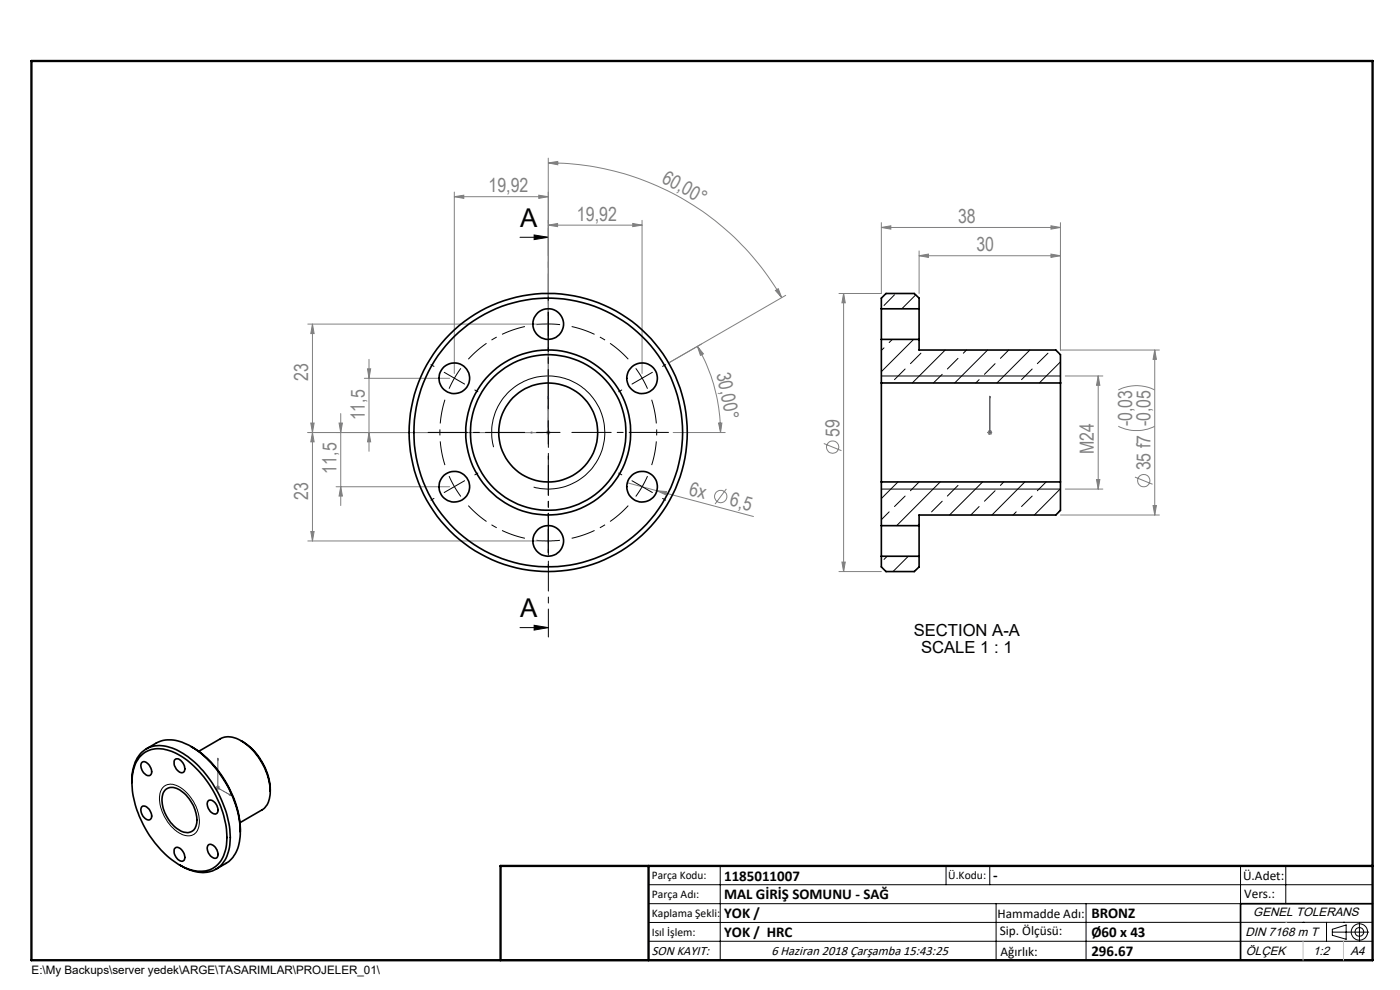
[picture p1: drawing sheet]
<svg xmlns="http://www.w3.org/2000/svg" width="297mm" height="210mm" viewBox="0 0 297 210" stroke-linecap="round" stroke-linejoin="round" font-family="sans-serif">
<g fill="none" stroke="#808080" stroke-width=".21">
<path d="M116.3 34.6l2-.4v.8zM116.3 34.6a57.1 57.1 0 0 1 49.5 28.5M116.3 33.5v57.2M96.4 41.7l2-.3v.7zM96.4 40.7v38.5M96.4 41.7h19.9M114.3 41.4l2 .3-2 .4zM116.3 47.8l2-.4v.7zM116.3 47.8h19.9M134.2 47.4l2 .4-2 .3zM136.2 46.7v32.5M187 48.3l2-.4v.7z"/>
<path d="M187 47.2v15.1h-9M187 48.3h38M195 54.2l2-.3v.7zM195 53.2v9.1M195 54.2h30M223 53.9l2 .3-2 .4zM223 47.9l2 .4-2 .3zM225 47.2v27.1h21M65.3 68.7h50M66.3 68.7l.3 2.1h-.7zM66.3 68.7v46.1M78 78.2h.6l-.3 2z"/>
<path d="M78.3 76.2v19.5M148 73.5l1.2 1.6-.6 .3zM148 73.5a37.2 37.2 0 0 1 4.9 18.2M164.5 61.6l.6-.4 .7 1.9zM166.7 62.6l-24.6 14.3 6.7-3.9M179 62.3l.3 1.9h-.7zM179 62.3v58.9M226 79.8h8M233 79.8v23.9M233 79.8l.3 1.9h-.7zM245 74.3v34.9M245 74.3l.3 1.9h-.7z"/>
<path d="M65.3 91.7h50M65.9 89.7h.7l-.3 2zM66.3 91.7l.3 2h-.7zM71.9 89.7h.7l-.3 2zM72.3 87.7v19.5M77.3 80.2h18.1M78.3 91.7l.3 2h-.6zM115.8 91.7h1M116 91.4l.7 .7M116.3 91.3v.9M116.7 91.4l-.7 .7M142.8 91.7h11"/>
<path d="M152.4 89.7h.7l-.2 2zM174.8 94.1l3.7 1.5M209.5 91.7h1M209.6 91.4l.7 .7M210 91.3v.9M210.3 91.4l-.7 .7M237.2 90.4a8.6 8.6 0 0 0 7.8 0M237.2 82.7a8.6 8.6 0 0 1 7.8 0M65.3 114.8h50M65.9 112.7h.7l-.3 2.1zM71.3 103.2h24.1M72.3 103.2l.3 2h-.7z"/>
<path d="M133.1 102.4l6.2 1.7M139.3 104.1l2.1 .2-.2 .6zM139.3 104.1l20.5 5.5M154.1 103.7l-2.4 3.2M178.6 119.2h.7l-.3 2zM225 109.2h21M226 103.7h8M232.6 101.7h.7l-.3 2zM240.8 101.2l3.7 1.5M244.6 107.2h.7l-.3 2zM178 121.2h9M45.7 167.1h1"/>
<path d="M45.9 166.8l.7 .7M46.2 166.6v1M46.6 166.8l-.7 .7"/>
<circle cx="176.6" cy="94.8" r="1.29"/>
<circle cx="152.9" cy="105.3" r="1.31"/>
<circle cx="242.6" cy="101.9" r="1.31"/>
</g>
<g fill="none" stroke="#000" stroke-width=".21">
<path d="M110.3 50.3h6M113.3 49.8l3 .5-3 .5zM187 79.8h38M104.7 94.9a12 12 0 0 1 10.5-15.1 12 12 0 0 1 13 12.9 12 12 0 0 1-15 10.6M113.8 114.6l1.9 .2 3.1-.2M116.3 112.2v5.1M187 103.7h38M110.3 133.1h6M113.3 132.6l3 .5-3 .6zM34.8 166.8a3.2 3.2 0 0 1 4 .6 8.6 8.6 0 0 1 3.3 8.2 2.39 2.39 0 0 1-3.8 1.2 8.8 8.8 0 0 1-4.3-8.7l.4-.9zM137.6 187.7h153.6M137.6 191.7h153.6"/>
<path d="M137.6 199.7h153.6M152.8 183.7v20M200.7 183.7v4M210 183.7v4M211.3 191.7v12M230.4 191.7v12M263.2 183.7v20M272.8 183.7v8M276.4 195.6h.1M281.4 195.6v4.1M282.6 197.7h7.8M282.6 197.1l3-.9v3l-3-.8z"/>
<path d="M285 195.6h.1M288.4 195.8v3.8M291.2 195.6l-153.6 .1"/>
<circle cx="288.4" cy="197.7" r="1.74"/>
<circle cx="288.4" cy="197.7" r=".93"/>
</g>
<path d="M112.5 91.7l.3-.1v.3zM116.3 84.1l.1 .3h-.2zM116.3 84.1v7.6h-3.8M210 91.6v.3zM210 84.1v.3v-.3M210 91.7h.1M210 84.1v7.6M46.2 160.8v.4zM46.2 160.8v6.3l2.7 1.6M48.6 168.5l.3 .2-.3-.1z" fill="none" stroke="#00f" stroke-width=".21"/>
<path d="M116.3 68.7l-2.5 .2M116.3 68.7l2.5 .2M96.4 80.2l-1.1 2.3M96.4 80.2l1.4-2.1M136.2 80.2l-1.3-2.1M136.2 80.2l1.2 2.3M96.4 103.2l1.4 2.1M96.4 103.2l-1.1-2.2M136.2 103.2l1.2-2.2M136.2 103.2l-1.3 2.1" fill="none" stroke="#000" stroke-width=".21" stroke-dasharray="15.2 1.3 1.3 1.3" stroke-linecap="butt"/>
<path d="M111.4 69.3a23 23 0 0 0-12.1 6.9M133.3 76.2a23 23 0 0 0-12-6.9M94.4 84.8a23 23 0 0 0 0 13.9M138.2 98.7a23 23 0 0 0 0-13.9M99.3 107.2a23 23 0 0 0 12.1 7M121.3 114.2a23 23 0 0 0 12-7" fill="none" stroke="#000" stroke-width=".21" stroke-dasharray="15.2 1.3 1.3 1.3" stroke-dashoffset="10.1" stroke-linecap="butt"/>
<path d="M116.3 48.3v86.8" fill="none" stroke="#000" stroke-width=".21" stroke-dasharray="6.3 1.3 1.3 1.3" stroke-dashoffset=".4"/>
<path d="M291.2 191.7h-28v12M106.2 203.7h185" fill="none" stroke="#000" stroke-width=".35"/>
<path d="M6.7 12.9h284.5v190.8h-284.5zM137.6 183.7v20M291.2 183.7h-185v20" fill="none" stroke="#000" stroke-width=".5"/>
<path d="M272.8 195.6h.1M276.4 199.7v4M285 199.7v4" fill="none" stroke="#c0c0c0" stroke-width=".21"/>
<g fill="none" stroke="#000" stroke-width=".21" stroke-dasharray="15.2 1.3 1.3 1.3">
<path d="M92.1 77.7l-.7-.4M116.3 68.7v-2.5M116.3 68.7v2.5M116.3 63.7v-.7M116.3 73.7v.8M140.6 77.7l.6-.4M96.4 80.2l-2.2-1.2M96.4 80.2l2.2 1.3M100.7 82.7l.7 .4M116.3 91.7v-2.5M116.3 91.7h-2.5M116.3 91.7v2.5"/>
<path d="M116.3 91.7h2.5M131.9 82.7l-.6 .4M136.2 80.2l2.2-1.2M136.2 80.2l-2.1 1.3M92.1 105.7l-.7 .4M96.4 103.2l-2.2 1.3M96.4 103.2l2.2-1.2M100.7 100.7l.7-.4M116.3 119.7v.8M116.3 109.7v-.7M131.9 100.7l-.6-.4M136.2 103.2l2.2 1.3"/>
<path d="M136.2 103.2l-2.1-1.2M140.6 105.7l.6 .4"/>
</g>
<path d="M111.3 91.7h-20.5M116.3 86.7v-20.5M116.3 96.7v20.5M121.3 91.7h20.5" fill="none" stroke="#000" stroke-width=".21" stroke-dasharray="15.2 1.3 1.3 1.3" stroke-dashoffset="6.9"/>
<path d="M113.3 49.8l3 .5-3 .5zM113.3 132.6l3 .5-3 .6z" fill="#000"/>
<path d="M164.5 61.6l.6-.4 .7 1.9zM116.3 34.6l2-.4v.8z" fill="#808080"/>
<g fill="#00f">
<path d="M48.6 168.5l.3 .2-.3-.1zM46.2 160.8v.4zM112.5 91.7l.3 .2v-.3zM116.3 84.1l-.1 .3h.2z"/>
<path d="M210 91.6v.3zM210 84.1v.3zM210 91.6v.3zM210 84.1v.3z"/>
</g>
<g fill="#808080">
<path d="M139.3 104.1l2.1 .2-.2 .6z"/>
<path d="M152.4 89.7h.7l-.2 2zM148 73.5l1.2 1.6-.6 .3z"/>
<path d="M134.2 47.4l2 .4-2 .3zM116.3 47.8l2-.4v.7zM114.3 41.4l2 .3-2 .4zM96.4 41.7l2-.3v.7z"/>
<path d="M195 54.2l2-.3v.7zM223 53.9l2 .3-2 .4zM187 48.3l2-.4v.7zM223 47.9l2 .4-2 .3z"/>
<path d="M65.9 89.7h.7l-.3 2zM66.3 68.7l.3 2.1h-.7z"/>
<path d="M232.6 101.7h.7l-.3 2zM233 79.8l.3 1.9h-.7zM244.6 107.2h.7l-.3 2zM245 74.3l.3 1.9h-.7z"/>
<path d="M78 78.2h.6l-.3 2zM78.3 91.7l.3 2h-.6zM71.9 89.7h.7l-.3 2zM72.3 103.2l.3 2h-.7zM66.3 91.7l.3 2h-.7zM65.9 112.7h.7l-.3 2.1zM179 62.3l.3 1.9h-.7zM178.6 119.2h.7l-.3 2z"/>
</g>
<g fill="none" stroke="#000" stroke-width=".35">
<path d="M187 65.5v6.5M187 65.5v-2.3l1-.9h6l1 .9v2.3M187 72v9.2M187 72h8M187 65.5h8M195 65.5v6.5M195 72v2.3h29l1 .9v6M187 81.2v21M187 81.2h38M225 81.2v21M187 111.5v6.5M187 118v2.3l1 .9h6l1-.9v-2.3"/>
<path d="M187 102.2v9.3M187 118h8M187 111.5h8M187 102.2h38M195 111.5v6.5M225 102.2v6.1l-1 .9h-29v2.3M31 158.8l2.2-1.2a7.2 7.2 0 0 1 6.9 .5 23.1 23.1 0 0 1 10.9 18.3M40.5 158.4a22.1 22.1 0 0 1 10.5 18M42.2 159.4l4.6-2.7a4.8 4.8 0 0 1 5.2 1 13.7 13.7 0 0 1 5.3 10.1M51.2 157.1a12.7 12.7 0 0 1 6.1 10.7M28 166a8.1 8.1 0 0 1 2.7-6.9 6.6 6.6 0 0 1 6.8 0 22.7 22.7 0 0 1 10.8 14.4 11.9 11.9 0 0 1-.8 9.2 5.7 5.7 0 0 1-7.2 1.9l-2.2-1.1M29.8 160.4a5.7 5.7 0 0 1 6.6-1 20.5 20.5 0 0 1 10.2 11.1 15.2 15.2 0 0 1 .8 11 5.3 5.3 0 0 1-6.8 3.1 18 18 0 0 1-9.9-9.1 17.3 17.3 0 0 1-2.3-12.5l.5-1.3z"/>
<path d="M30.1 171.1a1.54 1.54 0 0 1 2 1.4 .85 .85 0 0 1 0 1 .85 .85 0 0 1-.9 .4 2.17 2.17 0 0 1-1.1-2.8zM30.1 161.7a1.42 1.42 0 0 1 1.9 1.2 .95 .95 0 0 1 .2 1 .95 .95 0 0 1-.8 .6 2.14 2.14 0 0 1-1.3-2.8zM35 167.7a2.61 2.61 0 0 1 3.7 .3 7.5 7.5 0 0 1 2.9 7.2 2.23 2.23 0 0 1-3.7 .8 7.5 7.5 0 0 1-3.3-7.7zM37.1 179.9a1.44 1.44 0 0 1 2 1.2 1.02 1.02 0 0 1-.5 1.6 2.09 2.09 0 0 1-1.5-2.8zM37.1 161.1a1.24 1.24 0 0 1 1.7 .8l.3 .4a.95 .95 0 0 1 .1 1 .95 .95 0 0 1-.8 .6 2.14 2.14 0 0 1-1.3-2.8zM44.2 179.3a1.42 1.42 0 0 1 1.9 1.1 .97 .97 0 0 1 .2 1 .97 .97 0 0 1-.8 .7 2.12 2.12 0 0 1-1.3-2.8zM44.3 169.8a1.89 1.89 0 0 1 1.9 2.1 .76 .76 0 0 1-.5 .8 .76 .76 0 0 1-.9-.4l-.4-.5a1.55 1.55 0 0 1-.1-2zM51 176.4a7.4 7.4 0 0 1-3.1 6.8l-2.1 1.2M57.3 167.8a4.2 4.2 0 0 1-1.8 4l-4.6 2.7"/>
<circle cx="116.3" cy="68.7" r="3.3"/>
<circle cx="96.4" cy="80.2" r="3.3"/>
<circle cx="116.3" cy="91.7" r="29.5"/>
<circle cx="116.3" cy="91.7" r="10.5"/>
<circle cx="116.3" cy="91.8" r="28.5"/>
<circle cx="116.3" cy="91.7" r="16.5"/>
<circle cx="116.3" cy="91.7" r="17.5"/>
<circle cx="136.2" cy="80.2" r="3.3"/>
<circle cx="96.4" cy="103.2" r="3.3"/>
<circle cx="116.3" cy="114.8" r="3.3"/>
<circle cx="136.2" cy="103.2" r="3.3"/>
</g>
<g fill="none" stroke="#000" stroke-width=".21">
<path d="M187.5 73.8l-.5 .5M189.3 72l-.7 .7M189.8 62.5l-2.3 2.3M192 78.3l-2.2 2.2M193.8 72l-6.8 6.8M194.3 62.5l-3 3M195.4 74.9l-2.3 2.2M199.9 79.4l-1.9 1.8M200.5 74.3l-7 6.9M203.2 76l-2.2 2.3M205 74.3l-.6 .6M209.5 74.3l-7 6.9"/>
<path d="M211.1 77.1l-2.3 2.3M214 74.3l-1.8 1.7M218.5 74.3l-7 6.9M219 78.3l-2.3 2.2M222.3 74.9l-2.2 2.2M225 76.8l-4.5 4.4M207.7 80.5l-.7 .7M225 81.2h.1M188.2 118l-.7 .7M188.6 108.6l-1.6 1.6M190.5 102.2l-3.5 3.6M192 105.2l-2.2 2.2"/>
<path d="M192.7 118l-3.3 3.2M195 102.2l-1.9 1.9M195 111.2l-.3 .3M199.5 102.2l-9.3 9.3M199.9 106.3l-2.3 2.3M203.2 103l-2.2 2.2M207.7 107.4l-1.7 1.8M208.5 102.2l-7.1 7M211.1 104.1l-2.3 2.2M212.9 102.2l-.7 .8M215.6 108.6l-.7 .6M217.4 102.2l-7 7"/>
<path d="M219 105.2l-2.3 2.2M221.9 102.2l-1.8 1.9M225 103.7l-5.6 5.5M225 108.2l-.4 .4M194.3 120.9l-.3 .3"/>
</g>
<g font-size="5.5">
<text x="110.3" y="48.1">A</text>
<text x="110.3" y="130.9">A</text>
</g>
<g font-size="4.1" fill="#808080">
<text x="103.6" y="40.8">19,92</text>
<text x="140.2" y="38.5" transform="rotate(29 140.2 38.5)">60,00°</text>
<text x="122.4" y="46.8">19,92</text>
<text x="203.2" y="47.3">38</text>
<text x="207.1" y="53.3">30</text>
<text x="65.4" y="80.8" transform="rotate(-90 65.4 80.8)">23</text>
<text x="152" y="79.3" transform="rotate(78 152 79.3)">30,00°</text>
<text x="77.4" y="89.2" transform="rotate(-90 77.4 89.2)">11,5</text>
<text x="178.1" y="92.7" transform="rotate(-90 178.1 92.7)">59</text>
<text x="240.2" y="90.4" transform="rotate(-90 240.2 90.4)">-0,03</text>
<text x="71.4" y="100.5" transform="rotate(-90 71.4 100.5)">11,5</text>
<text x="232.1" y="96.3" transform="rotate(-90 232.1 96.3)">M24</text>
<text x="244.1" y="99.8" transform="rotate(-90 244.1 99.8)">35 f7 -0,05</text>
<text x="65.4" y="106" transform="rotate(-90 65.4 106)">23</text>
<text x="146" y="104.9" transform="rotate(15 146 104.9)">6x</text>
<text x="154.6" y="107.2" transform="rotate(15 154.6 107.2)">6,5</text>
</g>
<g font-size="3.5">
<text x="193.8" y="135">SECTION A-A</text>
<text x="195.4" y="138.5">SCALE 1 : 1</text>
</g>
<g font-size="3.2">
<text x="153.6" y="186.8">1185011007</text>
<text x="153.6" y="190.8">MAL GİRİŞ SOMUNU - SAĞ</text>
<text x="210.7" y="186.6">-</text>
<text x="153.6" y="194.8">YOK /</text>
<text x="231.5" y="194.8">BRONZ</text>
<text x="153.6" y="198.8">YOK / HRC</text>
<text x="231.5" y="198.7">Ø60 x 43</text>
<text x="231.5" y="202.8">296.67</text>
</g>
<g font-size="2.8">
<text x="263.7" y="186.7">Ü.Adet:</text>
<text x="263.9" y="190.5">Vers.:</text>
<text x="211.6" y="194.8">Hammadde Adı:</text>
<text x="138.3" y="202.6">SON KAYIT:</text>
<text x="163.6" y="202.6">6 Haziran 2018 Çarşamba 15:43:25</text>
<text x="212.1" y="198.4">Sip. Ölçüsü:</text>
<text x="212.2" y="202.7">Ağırlık:</text>
</g>
<g font-size="2.6">
<text x="265.9" y="194.4">GENEL TOLERANS</text>
<text x="264.2" y="198.5">DIN 7168 m T</text>
<text x="264.3" y="202.6">ÖLÇEK</text>
<text x="278.5" y="202.6">1:2</text>
<text x="286.5" y="202.6">A4</text>
</g>
<g font-size="2.5">
<text x="138.3" y="186.4">Parça Kodu:</text>
<text x="138.3" y="190.5">Parça Adı:</text>
<text x="201.2" y="186.5">Ü.Kodu:</text>
<text x="138.3" y="194.5">Kaplama Şekli:</text>
<text x="138.3" y="198.6">Isıl İşlem:</text>
<text x="6.7" y="206.7">E:\My Backups\server yedek\ARGE\TASARIMLAR\PROJELER_01\</text>
</g>
</svg>
